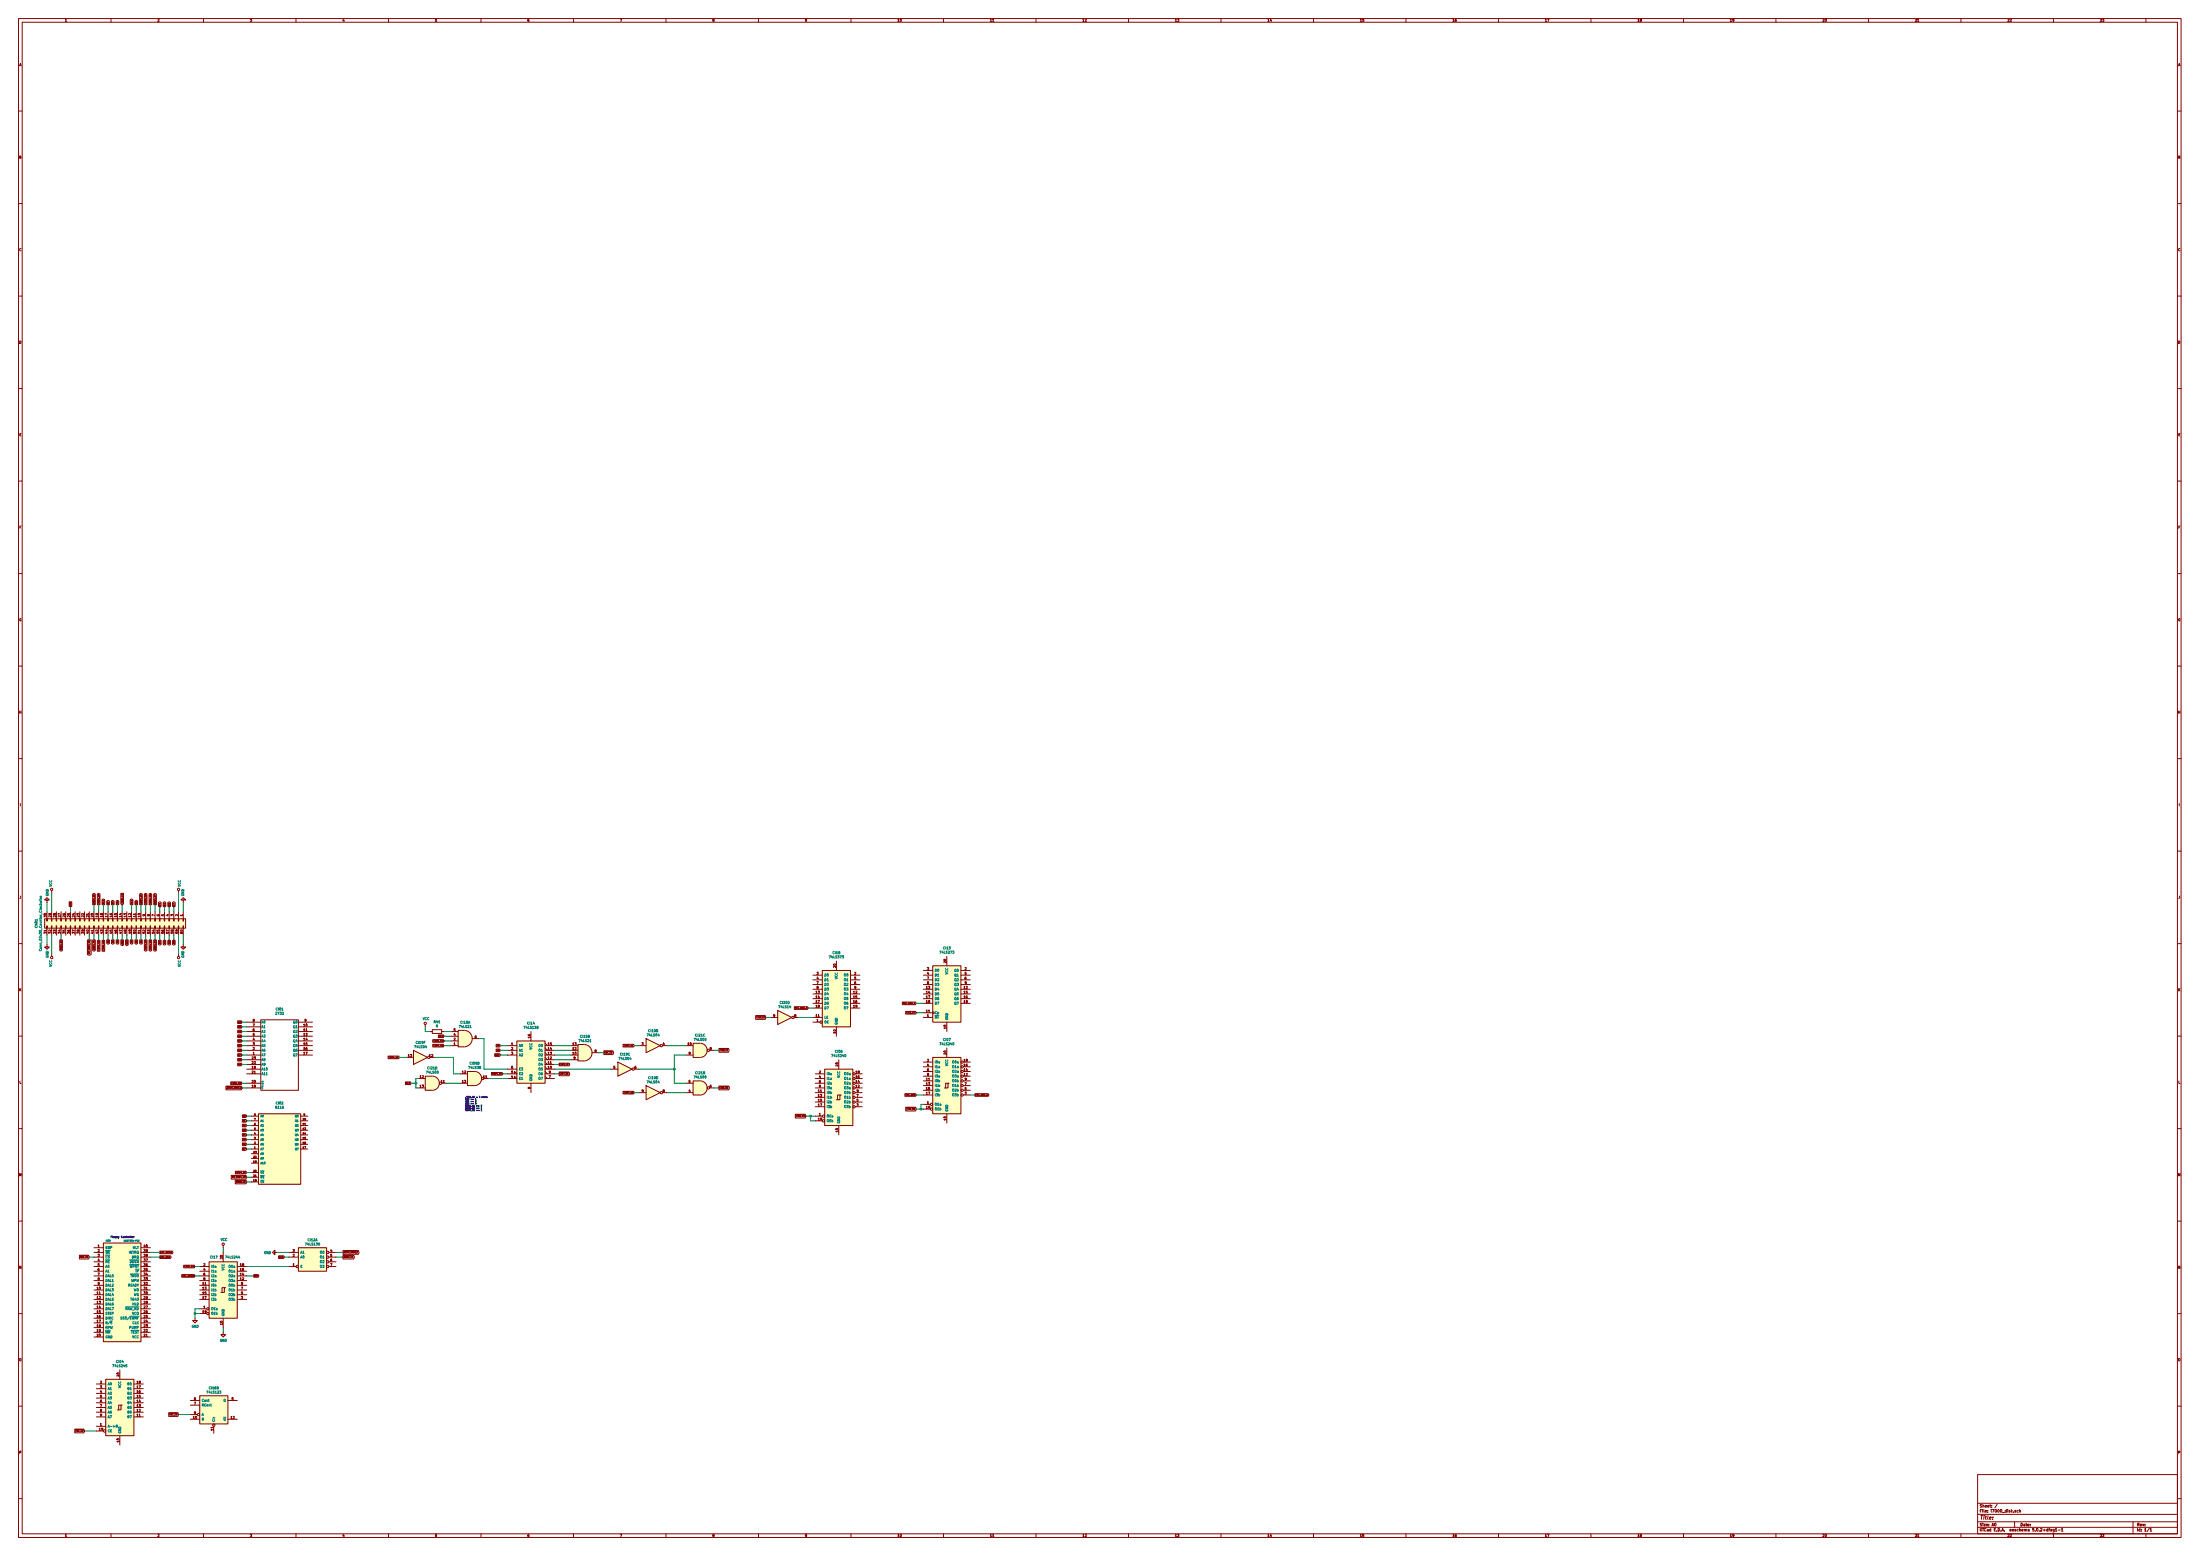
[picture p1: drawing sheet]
EESchema Schematic File Version 4
EELAYER 26 0
EELAYER END
$Descr A0 46811 33110
encoding utf-8
Sheet 1 1
Title ""
Date ""
Rev ""
Comp ""
Comment1 ""
Comment2 ""
Comment3 ""
Comment4 ""
$EndDescr
Text Notes 2350 26350 0    39   ~ 0
Floppy Controller
Text GLabel 1900 26750 0    31   Input ~ 0
~FDC_CS
Text GLabel 12850 22400 2    31   Output ~ 0
~FDC_CS
$Comp
L Logic_74xx:74LS123 CI16
U 2 1
P 4550 30000
F 0 "CI16" H 4550 30467 50  0000 C CNN
F 1 "74LS123" H 4550 30376 50  0000 C CNN
F 2 "" H 4550 30000 50  0001 C CNN
F 3 "http://www.ti.com/lit/gpn/sn74LS123" H 4550 30000 50  0001 C CNN
	2    4550 30000
	1    0    0    -1  
$EndComp
Wire Wire Line
	4050 30100 3800 30100
$Comp
L Logic_74xx:74LS245 CI04
U 1 1
P 2550 29950
F 0 "CI04" H 2550 30928 50  0000 C CNN
F 1 "74LS245" H 2550 30837 50  0000 C CNN
F 2 "" H 2550 29950 50  0001 C CNN
F 3 "http://www.ti.com/lit/gpn/sn74LS245" H 2550 29950 50  0001 C CNN
	1    2550 29950
	1    0    0    -1  
$EndComp
Wire Wire Line
	1800 30450 2050 30450
$Comp
L Logic_74xx:74LS21 CI15
U 2 1
P 12450 22400
F 0 "CI15" H 12450 22058 50  0000 C CNN
F 1 "74LS21" H 12450 22149 50  0000 C CNN
F 2 "" H 12450 22400 50  0001 C CNN
F 3 "http://www.ti.com/lit/gpn/sn74LS21" H 12450 22400 50  0001 C CNN
	2    12450 22400
	1    0    0    1   
$EndComp
$Comp
L Logic_74xx:74LS138 CI14
U 1 1
P 11300 22550
F 0 "CI14" H 11300 23328 50  0000 C CNN
F 1 "74LS138" H 11300 23237 50  0000 C CNN
F 2 "" H 11300 22550 50  0001 C CNN
F 3 "http://www.ti.com/lit/gpn/sn74LS138" H 11300 22550 50  0001 C CNN
	1    11300 22550
	1    0    0    -1  
$EndComp
Wire Wire Line
	11800 22550 12150 22550
Wire Wire Line
	11800 22450 12150 22450
Wire Wire Line
	12150 22250 11800 22250
Wire Wire Line
	11800 22350 12150 22350
Text GLabel 10650 22250 0    31   Input ~ 0
A8
Wire Wire Line
	10650 22250 10800 22250
Text GLabel 10650 22350 0    31   Input ~ 0
A9
Text GLabel 10650 22450 0    31   Input ~ 0
A10
Wire Wire Line
	10650 22350 10800 22350
Wire Wire Line
	10800 22450 10650 22450
$Comp
L Logic_74xx:74LS38 CI09
U 4 1
P 10100 22950
F 0 "CI09" H 10100 23275 50  0000 C CNN
F 1 "74LS38" H 10100 23184 50  0000 C CNN
F 2 "" H 10100 22950 50  0001 C CNN
F 3 "http://www.ti.com/lit/gpn/sn74LS38" H 10100 22950 50  0001 C CNN
	4    10100 22950
	1    0    0    -1  
$EndComp
Wire Wire Line
	10400 22950 10800 22950
Text GLabel 10700 22850 0    31   Input ~ 0
CN04_34
Wire Wire Line
	10700 22850 10800 22850
$Comp
L Logic_74xx:74LS21 CI15
U 1 1
P 9900 22100
F 0 "CI15" H 9900 21758 50  0000 C CNN
F 1 "74LS21" H 9900 21849 50  0000 C CNN
F 2 "" H 9900 22100 50  0001 C CNN
F 3 "http://www.ti.com/lit/gpn/sn74LS21" H 9900 22100 50  0001 C CNN
	1    9900 22100
	1    0    0    1   
$EndComp
Wire Wire Line
	10200 22100 10300 22100
Wire Wire Line
	10300 22100 10300 22750
Wire Wire Line
	10300 22750 10800 22750
$Comp
L Logic_74xx:74LS273 CI13
U 1 1
P 20150 21150
F 0 "CI13" H 20150 22128 50  0000 C CNN
F 1 "74LS273" H 20150 22037 50  0000 C CNN
F 2 "" H 20150 21150 50  0001 C CNN
F 3 "http://www.ti.com/lit/gpn/sn74LS273" H 20150 21150 50  0001 C CNN
	1    20150 21150
	1    0    0    -1  
$EndComp
Wire Wire Line
	11800 22650 11900 22650
Wire Wire Line
	19500 21550 19650 21550
$Comp
L Logic_74xx:74LS04 CI19
U 3 1
P 13300 22750
F 0 "CI19" H 13300 23067 50  0000 C CNN
F 1 "74LS04" H 13300 22976 50  0000 C CNN
F 2 "" H 13300 22750 50  0001 C CNN
F 3 "http://www.ti.com/lit/gpn/sn74LS04" H 13300 22750 50  0001 C CNN
	3    13300 22750
	1    0    0    -1  
$EndComp
$Comp
L Logic_74xx:74LS00 CI21
U 2 1
P 14900 23150
F 0 "CI21" H 14900 22833 50  0000 C CNN
F 1 "74LS00" H 14900 22924 50  0000 C CNN
F 2 "" H 14900 23150 50  0001 C CNN
F 3 "http://www.ti.com/lit/gpn/sn74ls00" H 14900 23150 50  0001 C CNN
	2    14900 23150
	1    0    0    1   
$EndComp
$Comp
L Logic_74xx:74LS240 CI06
U 1 1
P 17850 23350
F 0 "CI06" H 17850 24328 50  0000 C CNN
F 1 "74LS240" H 17850 24237 50  0000 C CNN
F 2 "" H 17850 23350 50  0001 C CNN
F 3 "http://www.ti.com/lit/gpn/sn74LS240" H 17850 23350 50  0001 C CNN
	1    17850 23350
	1    0    0    -1  
$EndComp
$Comp
L Logic_74xx:74LS04 CI19
U 4 1
P 13900 23250
F 0 "CI19" H 13900 23567 50  0000 C CNN
F 1 "74LS04" H 13900 23476 50  0000 C CNN
F 2 "" H 13900 23250 50  0001 C CNN
F 3 "http://www.ti.com/lit/gpn/sn74LS04" H 13900 23250 50  0001 C CNN
	4    13900 23250
	1    0    0    -1  
$EndComp
Text GLabel 13500 23250 0    31   Input ~ 0
CN04_19
Wire Wire Line
	13500 23250 13600 23250
Wire Wire Line
	17150 23750 17250 23750
$Comp
L Logic_74xx:74LS00 CI21
U 4 1
P 9200 23050
F 0 "CI21" H 9200 23375 50  0000 C CNN
F 1 "74LS00" H 9200 23284 50  0000 C CNN
F 2 "" H 9200 23050 50  0001 C CNN
F 3 "http://www.ti.com/lit/gpn/sn74ls00" H 9200 23050 50  0001 C CNN
	4    9200 23050
	1    0    0    -1  
$EndComp
Wire Wire Line
	9800 23050 9500 23050
Text GLabel 8750 23050 0    31   Input ~ 0
A11
Wire Wire Line
	8850 22950 8850 23050
Wire Wire Line
	8850 23050 8750 23050
Wire Wire Line
	8850 22950 8900 22950
Wire Wire Line
	8850 23050 8850 23150
Wire Wire Line
	8850 23150 8900 23150
Connection ~ 8850 23050
$Comp
L Logic_74xx:74LS04 CI19
U 6 1
P 8950 22500
F 0 "CI19" H 8950 22817 50  0000 C CNN
F 1 "74LS04" H 8950 22726 50  0000 C CNN
F 2 "" H 8950 22500 50  0001 C CNN
F 3 "http://www.ti.com/lit/gpn/sn74LS04" H 8950 22500 50  0001 C CNN
	6    8950 22500
	1    0    0    -1  
$EndComp
Wire Wire Line
	9250 22500 9650 22500
Wire Wire Line
	9650 22500 9650 22850
Wire Wire Line
	9650 22850 9800 22850
Text GLabel 8500 22500 0    31   Input ~ 0
CN04_14
Wire Wire Line
	8500 22500 8650 22500
Text GLabel 9450 22250 0    31   Input ~ 0
CN04_42
Wire Wire Line
	9450 22250 9600 22250
Text GLabel 9450 22150 0    31   Input ~ 0
CN04_43
Wire Wire Line
	9450 22150 9600 22150
Text GLabel 9450 22050 0    31   Input ~ 0
A13
Wire Wire Line
	9450 22050 9600 22050
$Comp
L power:VCC #PWR0110
U 1 1
P 9050 21850
F 0 "#PWR0110" H 9050 21700 50  0001 C CNN
F 1 "VCC" H 9067 22023 50  0000 C CNN
F 2 "" H 9050 21850 50  0001 C CNN
F 3 "" H 9050 21850 50  0001 C CNN
	1    9050 21850
	1    0    0    -1  
$EndComp
$Comp
L device:R R41
U 1 1
P 9300 21950
F 0 "R41" V 9093 21950 50  0000 C CNN
F 1 "R" V 9184 21950 50  0000 C CNN
F 2 "" V 9230 21950 50  0001 C CNN
F 3 "" H 9300 21950 50  0001 C CNN
	1    9300 21950
	0    1    1    0   
$EndComp
Wire Wire Line
	9450 21950 9600 21950
Wire Wire Line
	9050 21850 9050 21950
Wire Wire Line
	9050 21950 9150 21950
$Comp
L Connector:Conn_02x30_Counter_Clockwise CN01
U 1 1
P 2500 19600
F 0 "CN01" H 2550 17875 50  0000 C CNN
F 1 "Conn_02x30_Counter_Clockwise" H 2550 17966 50  0000 C CNN
F 2 "" H 2500 19600 50  0001 C CNN
F 3 "~" H 2500 19600 50  0001 C CNN
	1    2500 19600
	0    1    1    0   
$EndComp
Text GLabel 2400 20000 3    31   Output ~ 0
A6
Wire Wire Line
	2400 20000 2400 19900
Text GLabel 2300 19250 1    31   Output ~ 0
A7
Wire Wire Line
	2300 19250 2300 19400
Text GLabel 2500 20000 3    31   Output ~ 0
A9
Wire Wire Line
	2500 20000 2500 19900
Text GLabel 2600 20000 3    31   Output ~ 0
A12
Wire Wire Line
	2600 20000 2600 19900
Text GLabel 2700 20000 3    31   Output ~ 0
A10
Wire Wire Line
	2700 20000 2700 19900
Text GLabel 2800 20000 3    31   Output ~ 0
A0
Wire Wire Line
	2800 20000 2800 19900
Text GLabel 2900 20000 3    31   Output ~ 0
A2
Text GLabel 3000 20000 3    31   Output ~ 0
A1
Text GLabel 2800 19250 1    31   Output ~ 0
A11
Wire Wire Line
	2900 19900 2900 20000
Wire Wire Line
	3000 20000 3000 19900
Wire Wire Line
	2800 19400 2800 19250
Text GLabel 2900 19250 1    31   Output ~ 0
A3
Wire Wire Line
	2900 19250 2900 19400
Wire Wire Line
	3900 19200 3900 19400
$Comp
L power:VCC #PWR0111
U 1 1
P 3800 19000
F 0 "#PWR0111" H 3800 18850 50  0001 C CNN
F 1 "VCC" V 3817 19128 50  0000 L CNN
F 2 "" H 3800 19000 50  0001 C CNN
F 3 "" H 3800 19000 50  0001 C CNN
	1    3800 19000
	1    0    0    -1  
$EndComp
$Comp
L power:GND #PWR0112
U 1 1
P 3900 19200
F 0 "#PWR0112" H 3900 18950 50  0001 C CNN
F 1 "GND" V 3905 19072 50  0000 R CNN
F 2 "" H 3900 19200 50  0001 C CNN
F 3 "" H 3900 19200 50  0001 C CNN
	1    3900 19200
	-1   0    0    1   
$EndComp
Wire Wire Line
	3800 19000 3800 19400
Wire Wire Line
	3900 20100 3900 19900
$Comp
L power:VCC #PWR0113
U 1 1
P 3800 20300
F 0 "#PWR0113" H 3800 20150 50  0001 C CNN
F 1 "VCC" V 3817 20428 50  0000 L CNN
F 2 "" H 3800 20300 50  0001 C CNN
F 3 "" H 3800 20300 50  0001 C CNN
	1    3800 20300
	1    0    0    1   
$EndComp
$Comp
L power:GND #PWR0114
U 1 1
P 3900 20100
F 0 "#PWR0114" H 3900 19850 50  0001 C CNN
F 1 "GND" V 3905 19972 50  0000 R CNN
F 2 "" H 3900 20100 50  0001 C CNN
F 3 "" H 3900 20100 50  0001 C CNN
	1    3900 20100
	-1   0    0    -1  
$EndComp
Wire Wire Line
	3800 20300 3800 19900
Wire Wire Line
	1000 19200 1000 19400
$Comp
L power:VCC #PWR0115
U 1 1
P 1100 19000
F 0 "#PWR0115" H 1100 18850 50  0001 C CNN
F 1 "VCC" V 1117 19128 50  0000 L CNN
F 2 "" H 1100 19000 50  0001 C CNN
F 3 "" H 1100 19000 50  0001 C CNN
	1    1100 19000
	-1   0    0    -1  
$EndComp
$Comp
L power:GND #PWR0116
U 1 1
P 1000 19200
F 0 "#PWR0116" H 1000 18950 50  0001 C CNN
F 1 "GND" V 1005 19072 50  0000 R CNN
F 2 "" H 1000 19200 50  0001 C CNN
F 3 "" H 1000 19200 50  0001 C CNN
	1    1000 19200
	1    0    0    1   
$EndComp
Wire Wire Line
	1100 19000 1100 19400
Wire Wire Line
	1000 20100 1000 19900
$Comp
L power:VCC #PWR0117
U 1 1
P 1100 20300
F 0 "#PWR0117" H 1100 20150 50  0001 C CNN
F 1 "VCC" V 1117 20428 50  0000 L CNN
F 2 "" H 1100 20300 50  0001 C CNN
F 3 "" H 1100 20300 50  0001 C CNN
	1    1100 20300
	-1   0    0    1   
$EndComp
$Comp
L power:GND #PWR0118
U 1 1
P 1000 20100
F 0 "#PWR0118" H 1000 19850 50  0001 C CNN
F 1 "GND" V 1005 19972 50  0000 R CNN
F 2 "" H 1000 20100 50  0001 C CNN
F 3 "" H 1000 20100 50  0001 C CNN
	1    1000 20100
	1    0    0    -1  
$EndComp
Wire Wire Line
	1100 20300 1100 19900
Text GLabel 2500 19250 1    31   Output ~ 0
A8
Wire Wire Line
	2500 19250 2500 19400
Text GLabel 2400 19250 1    31   Output ~ 0
A4
Wire Wire Line
	2400 19250 2400 19400
Text GLabel 2200 19250 1    31   Output ~ 0
A13
Wire Wire Line
	2200 19250 2200 19400
Text GLabel 2300 20000 3    31   Output ~ 0
A5
Wire Wire Line
	2300 20000 2300 19900
Text GLabel 1900 20000 3    31   Output ~ 0
~WE_CN04_40
Wire Wire Line
	1900 20000 1900 19900
Text GLabel 1300 20000 3    31   Output ~ 0
CN04_34
Wire Wire Line
	1300 20000 1300 19900
Text GLabel 2100 19250 1    31   Output ~ 0
CN04_19
Wire Wire Line
	2100 19250 2100 19400
Text GLabel 2600 19250 1    31   Input ~ 0
CN04_14
Wire Wire Line
	2600 19250 2600 19400
Text GLabel 2100 20000 3    31   Input ~ 0
CN04_42
Wire Wire Line
	2100 20000 2100 19900
Text GLabel 2200 20000 3    31   Input ~ 0
CN04_43
Wire Wire Line
	2200 20000 2200 19900
$Comp
L memory:2732 CI01
U 1 1
P 5950 22450
F 0 "CI01" H 5950 23428 50  0000 C CNN
F 1 "2732" H 5950 23337 50  0000 C CNN
F 2 "" H 5950 22450 50  0001 C CNN
F 3 "" H 5950 22450 50  0001 C CNN
	1    5950 22450
	1    0    0    -1  
$EndComp
$Comp
L memory:6116 CI02
U 1 1
P 5950 24450
F 0 "CI02" H 5950 25428 50  0000 C CNN
F 1 "6116" H 5950 25337 50  0000 C CNN
F 2 "" H 5950 24450 50  0001 C CNN
F 3 "http://www.farnell.com/datasheets/31579.pdf" H 5950 24450 50  0001 C CNN
	1    5950 24450
	1    0    0    -1  
$EndComp
Text GLabel 2000 19250 1    31   Output ~ 0
CN04_20
Wire Wire Line
	2000 19250 2000 19400
Text GLabel 5150 23050 0    31   Input ~ 0
CN04_20
Wire Wire Line
	5150 23050 5250 23050
Text GLabel 5250 24950 0    31   Input ~ 0
CN04_20
Wire Wire Line
	5250 24950 5350 24950
Text GLabel 5250 25050 0    31   Input ~ 0
~WE_CN04_40
Wire Wire Line
	5250 25050 5350 25050
$Comp
L Logic_74xx:74LS139 CI12
U 1 1
P 6650 26750
F 0 "CI12" H 6650 27117 50  0000 C CNN
F 1 "74LS139" H 6650 27026 50  0000 C CNN
F 2 "" H 6650 26750 50  0001 C CNN
F 3 "http://www.ti.com/lit/gpn/sn74LS139" H 6650 26750 50  0001 C CNN
	1    6650 26750
	1    0    0    -1  
$EndComp
Text GLabel 7300 26650 2    31   Output ~ 0
~DRIVE_ROM_E
Text GLabel 7300 26750 2    31   Output ~ 0
~SRAM_CS
Wire Wire Line
	7300 26650 7150 26650
Wire Wire Line
	7150 26750 7300 26750
Text GLabel 5150 23150 0    31   Input ~ 0
~DRIVE_ROM_E
Text GLabel 5250 25150 0    31   Input ~ 0
~SRAM_CS
Wire Wire Line
	5150 23150 5250 23150
Wire Wire Line
	5250 25150 5350 25150
$Comp
L Logic_74xx:74LS244 CI17
U 1 1
P 4750 27450
F 0 "CI17" H 4550 28150 50  0000 C CNN
F 1 "74LS244" H 4950 28150 50  0000 C CNN
F 2 "" H 4750 27450 50  0001 C CNN
F 3 "http://www.ti.com/lit/gpn/sn74LS244" H 4750 27450 50  0001 C CNN
	1    4750 27450
	1    0    0    -1  
$EndComp
Wire Wire Line
	6150 26950 5250 26950
Text GLabel 3300 20000 3    31   Output ~ 0
CN04_54
Wire Wire Line
	3300 20000 3300 19900
Text GLabel 4150 26950 0    31   Input ~ 0
CN04_54
Wire Wire Line
	4150 26950 4250 26950
Text GLabel 5250 24450 0    31   Input ~ 0
A7
Wire Wire Line
	5250 24450 5350 24450
Text GLabel 5150 22450 0    31   Input ~ 0
A7
Wire Wire Line
	5150 22450 5250 22450
Text GLabel 5150 22350 0    31   Input ~ 0
A6
Wire Wire Line
	5150 22350 5250 22350
Text GLabel 5150 22250 0    31   Input ~ 0
A5
Wire Wire Line
	5150 22250 5250 22250
Text GLabel 5150 22150 0    31   Input ~ 0
A4
Text GLabel 5150 22050 0    31   Input ~ 0
A3
Text GLabel 5150 21950 0    31   Input ~ 0
A2
Text GLabel 5150 21850 0    31   Input ~ 0
A1
Text GLabel 5150 21750 0    31   Input ~ 0
A0
Wire Wire Line
	5150 22150 5250 22150
Wire Wire Line
	5150 22050 5250 22050
Wire Wire Line
	5250 21950 5150 21950
Wire Wire Line
	5150 21850 5250 21850
Wire Wire Line
	5250 21750 5150 21750
Text GLabel 5250 24350 0    31   Input ~ 0
A6
Wire Wire Line
	5250 24350 5350 24350
Text GLabel 5250 24250 0    31   Input ~ 0
A5
Wire Wire Line
	5250 24250 5350 24250
Text GLabel 5250 24150 0    31   Input ~ 0
A4
Text GLabel 5250 24050 0    31   Input ~ 0
A3
Text GLabel 5250 23950 0    31   Input ~ 0
A2
Text GLabel 5250 23850 0    31   Input ~ 0
A1
Text GLabel 5250 23750 0    31   Input ~ 0
A0
Wire Wire Line
	5250 24150 5350 24150
Wire Wire Line
	5250 24050 5350 24050
Wire Wire Line
	5350 23950 5250 23950
Wire Wire Line
	5250 23850 5350 23850
Wire Wire Line
	5350 23750 5250 23750
Text GLabel 5150 22550 0    31   Input ~ 0
A8
Wire Wire Line
	5150 22550 5250 22550
Text GLabel 5150 22650 0    31   Input ~ 0
A9
Wire Wire Line
	5150 22650 5250 22650
Text Notes 9900 23650 0    31   ~ 0
/FDC_CS = 0 when:\nA13 == 1\nA11 == 0\nA10 == 0\nCN04_14 == 0\nCN04_42 == 1\nCN04_43 == 1\n
$Comp
L chips_not_yet_available_on_kicad:WD2793 CI03
U 1 1
P 2600 26950
F 0 "CI03" H 2300 27500 31  0000 C CNN
F 1 "WD2793A-PL2" H 2800 27500 31  0000 C CNN
F 2 "" H 2600 27500 31  0001 C CNN
F 3 "" H 2600 27500 31  0001 C CNN
	1    2600 26950
	1    0    0    -1  
$EndComp
Wire Wire Line
	1900 26750 2000 26750
Text GLabel 4150 27150 0    31   Input ~ 0
FDC_INTRQ
Wire Wire Line
	4150 27150 4250 27150
Text GLabel 3400 26650 2    31   Output ~ 0
FDC_INTRQ
Wire Wire Line
	3400 26650 3200 26650
Wire Wire Line
	4250 27850 4150 27850
Wire Wire Line
	4150 27850 4150 27950
Wire Wire Line
	4150 27950 4250 27950
$Comp
L power:GND #PWR0122
U 1 1
P 4150 28050
F 0 "#PWR0122" H 4150 27800 50  0001 C CNN
F 1 "GND" H 4155 27877 50  0000 C CNN
F 2 "" H 4150 28050 50  0001 C CNN
F 3 "" H 4150 28050 50  0001 C CNN
	1    4150 28050
	1    0    0    -1  
$EndComp
$Comp
L power:GND #PWR0123
U 1 1
P 4750 28350
F 0 "#PWR0123" H 4750 28100 50  0001 C CNN
F 1 "GND" H 4755 28177 50  0000 C CNN
F 2 "" H 4750 28350 50  0001 C CNN
F 3 "" H 4750 28350 50  0001 C CNN
	1    4750 28350
	1    0    0    -1  
$EndComp
Wire Wire Line
	4750 28350 4750 28250
Wire Wire Line
	4150 27950 4150 28050
Connection ~ 4150 27950
$Comp
L power:VCC #PWR0124
U 1 1
P 4750 26550
F 0 "#PWR0124" H 4750 26400 50  0001 C CNN
F 1 "VCC" H 4767 26723 50  0000 C CNN
F 2 "" H 4750 26550 50  0001 C CNN
F 3 "" H 4750 26550 50  0001 C CNN
	1    4750 26550
	1    0    0    -1  
$EndComp
Wire Wire Line
	4750 26550 4750 26650
Text GLabel 5400 27150 2    31   Output ~ 0
IR3
Wire Wire Line
	5400 27150 5250 27150
Text GLabel 1500 19300 1    31   Input ~ 0
IR3
Wire Wire Line
	1500 19300 1500 19400
$Comp
L power:GND #PWR0125
U 1 1
P 5900 26650
F 0 "#PWR0125" H 5900 26400 50  0001 C CNN
F 1 "GND" V 5905 26522 50  0000 R CNN
F 2 "" H 5900 26650 50  0001 C CNN
F 3 "" H 5900 26650 50  0001 C CNN
	1    5900 26650
	0    1    1    0   
$EndComp
Wire Wire Line
	5900 26650 6150 26650
Text GLabel 6050 26750 0    31   Input ~ 0
A13
Wire Wire Line
	6050 26750 6150 26750
$Comp
L Logic_74xx:74LS240 CI07
U 1 1
P 20150 23100
F 0 "CI07" H 20150 24078 50  0000 C CNN
F 1 "74LS240" H 20150 23987 50  0000 C CNN
F 2 "" H 20150 23100 50  0001 C CNN
F 3 "http://www.ti.com/lit/gpn/sn74LS240" H 20150 23100 50  0001 C CNN
	1    20150 23100
	1    0    0    -1  
$EndComp
Text GLabel 3400 26750 2    31   Output ~ 0
FDC_DRQ
Wire Wire Line
	3400 26750 3200 26750
Text GLabel 19500 23300 0    31   Input ~ 0
FDC_DRQ
Wire Wire Line
	19500 23300 19650 23300
Wire Wire Line
	19650 23500 19600 23500
Wire Wire Line
	19600 23500 19600 23600
Wire Wire Line
	19600 23600 19650 23600
$Comp
L Logic_74xx:74LS373 CI18
U 1 1
P 17800 21250
F 0 "CI18" H 17800 22228 50  0000 C CNN
F 1 "74LS373" H 17800 22137 50  0000 C CNN
F 2 "" H 17800 21250 50  0001 C CNN
F 3 "http://www.ti.com/lit/gpn/sn74LS373" H 17800 21250 50  0001 C CNN
	1    17800 21250
	1    0    0    -1  
$EndComp
Text GLabel 1800 30450 0    31   Input ~ 0
~FDC_CS
Text GLabel 3800 30100 0    31   Input ~ 0
~FDC_CS
Wire Wire Line
	12750 22400 12850 22400
Wire Wire Line
	11800 22750 13000 22750
Wire Wire Line
	17250 23750 17250 23850
Wire Wire Line
	17250 23850 17350 23850
Connection ~ 17250 23750
Wire Wire Line
	17250 23750 17350 23750
Text GLabel 19500 21350 0    31   Input ~ 0
FDC_DRQ_2
Text GLabel 20750 23300 2    31   Output ~ 0
FDC_DRQ_2
Wire Wire Line
	20750 23300 20650 23300
Wire Wire Line
	19500 21350 19650 21350
Text GLabel 17200 21450 0    31   Input ~ 0
FDC_DRQ_2
Wire Wire Line
	17200 21450 17300 21450
$Comp
L Logic_74xx:74LS14 CI20
U 4 1
P 16700 21650
F 0 "CI20" H 16700 21967 50  0000 C CNN
F 1 "74LS14" H 16700 21876 50  0000 C CNN
F 2 "" H 16700 21650 50  0001 C CNN
F 3 "http://www.ti.com/lit/gpn/sn74LS14" H 16700 21650 50  0001 C CNN
	4    16700 21650
	1    0    0    -1  
$EndComp
$Comp
L Logic_74xx:74LS00 CI21
U 3 1
P 14900 22350
F 0 "CI21" H 14900 22033 50  0000 C CNN
F 1 "74LS00" H 14900 22124 50  0000 C CNN
F 2 "" H 14900 22350 50  0001 C CNN
F 3 "http://www.ti.com/lit/gpn/sn74ls00" H 14900 22350 50  0001 C CNN
	3    14900 22350
	1    0    0    1   
$EndComp
$Comp
L Logic_74xx:74LS04 CI19
U 2 1
P 13900 22250
F 0 "CI19" H 13900 22567 50  0000 C CNN
F 1 "74LS04" H 13900 22476 50  0000 C CNN
F 2 "" H 13900 22250 50  0001 C CNN
F 3 "http://www.ti.com/lit/gpn/sn74LS04" H 13900 22250 50  0001 C CNN
	2    13900 22250
	1    0    0    -1  
$EndComp
Text GLabel 13500 22250 0    31   Input ~ 0
CN04_41
Text GLabel 2000 20000 3    31   Output ~ 0
CN04_41
Wire Wire Line
	2000 20000 2000 19900
Wire Wire Line
	13500 22250 13600 22250
Wire Wire Line
	14350 22750 14350 22450
Wire Wire Line
	13600 22750 14350 22750
Connection ~ 14350 22750
Wire Wire Line
	14350 22450 14600 22450
Wire Wire Line
	14200 22250 14600 22250
Wire Wire Line
	14200 23250 14600 23250
Wire Wire Line
	14350 22750 14350 23050
Wire Wire Line
	14350 23050 14600 23050
Text GLabel 17150 23750 0    31   Input ~ 0
~CI06_OE
Wire Wire Line
	15300 23150 15200 23150
Text GLabel 15300 23150 2    31   Output ~ 0
~CI06_OE
Text GLabel 16300 21650 0    31   Input ~ 0
~CI18_LE
Text GLabel 15300 22350 2    31   Output ~ 0
~CI18_LE
Text GLabel 11900 22850 2    31   Output ~ 0
~CI07_OE
Text GLabel 19500 23600 0    31   Input ~ 0
~CI07_OE
Wire Wire Line
	19500 23600 19600 23600
Connection ~ 19600 23600
Wire Wire Line
	11800 22850 11900 22850
Text GLabel 11900 22650 2    31   Output ~ 0
CI13_CP
Text GLabel 19500 21550 0    31   Input ~ 0
CI13_CP
Wire Wire Line
	15200 22350 15300 22350
Wire Wire Line
	16300 21650 16400 21650
Wire Wire Line
	17000 21650 17300 21650
Text GLabel 3200 19250 1    31   Output ~ 0
CN04_08
Text GLabel 3300 19250 1    31   Output ~ 0
CN04_07
Text GLabel 3100 19250 1    31   Output ~ 0
CN04_09
Text GLabel 3000 19250 1    31   Output ~ 0
CN04_10
Text GLabel 3200 20000 3    31   Output ~ 0
CN04_53
Text GLabel 3100 20000 3    31   Output ~ 0
CN04_52
Wire Wire Line
	3100 20000 3100 19900
Wire Wire Line
	3200 19900 3200 20000
Wire Wire Line
	3000 19400 3000 19250
Wire Wire Line
	3100 19250 3100 19400
Wire Wire Line
	3200 19400 3200 19250
Wire Wire Line
	3300 19250 3300 19400
Text GLabel 3500 19300 1    31   BiDi ~ 0
D2
Wire Wire Line
	3500 19300 3500 19400
Text GLabel 3400 19300 1    31   BiDi ~ 0
D4
Text GLabel 3600 19300 1    31   BiDi ~ 0
D5
Wire Wire Line
	3600 19300 3600 19400
Wire Wire Line
	3400 19400 3400 19300
Text GLabel 3700 19300 1    31   BiDi ~ 0
D7
Wire Wire Line
	3700 19300 3700 19400
Text GLabel 3600 20000 3    31   BiDi ~ 0
D0
Wire Wire Line
	3600 20000 3600 19900
Text GLabel 3500 20000 3    31   BiDi ~ 0
D1
Wire Wire Line
	3500 19900 3500 20000
Text GLabel 3400 20000 3    31   BiDi ~ 0
D3
Wire Wire Line
	3400 20000 3400 19900
Text GLabel 3700 20000 3    31   BiDi ~ 0
D6
Wire Wire Line
	3700 19900 3700 20000
$EndSCHEMATC
